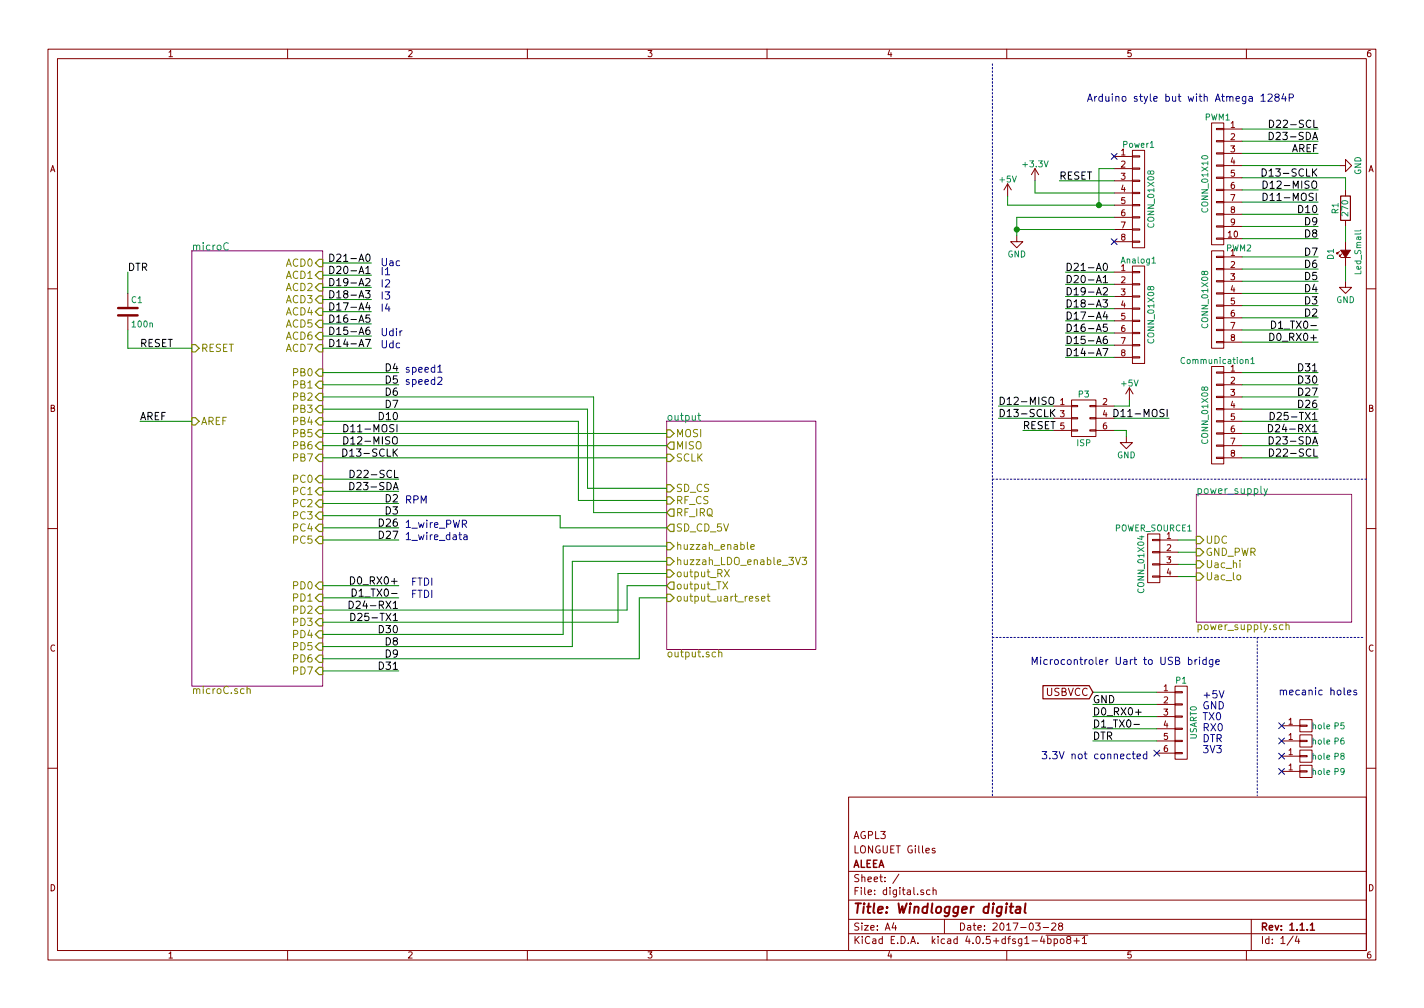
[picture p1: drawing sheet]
EESchema Schematic File Version 2
LIBS:digital
LIBS:ftdi
LIBS:power
LIBS:device
LIBS:transistors
LIBS:conn
LIBS:linear
LIBS:regul
LIBS:74xx
LIBS:cmos4000
LIBS:adc-dac
LIBS:memory
LIBS:xilinx
LIBS:microcontrollers
LIBS:dsp
LIBS:microchip
LIBS:analog_switches
LIBS:motorola
LIBS:texas
LIBS:intel
LIBS:audio
LIBS:interface
LIBS:digital-audio
LIBS:philips
LIBS:display
LIBS:cypress
LIBS:siliconi
LIBS:opto
LIBS:atmel
LIBS:contrib
LIBS:valves
LIBS:Hope_RFM
LIBS:Oscillators
LIBS:dc-dc
LIBS:lm2672
LIBS:digital-cache
EELAYER 25 0
EELAYER END
$Descr A4 11693 8268
encoding utf-8
Sheet 1 4
Title "Windlogger digital"
Date "2017-03-28"
Rev "1.1.1"
Comp "ALEEA"
Comment1 "LONGUET Gilles"
Comment2 "AGPL3"
Comment3 ""
Comment4 ""
$EndDescr
Text Label 10825 1250 2    60   ~ 0
AREF
Text Label 8700 1475 0    60   ~ 0
RESET
$Comp
L GND #PWR01
U 1 1
P 8350 1925
F 0 "#PWR01" H 8350 1675 50  0001 C CNN
F 1 "GND" H 8350 1775 50  0000 C CNN
F 2 "" H 8350 1925 50  0000 C CNN
F 3 "" H 8350 1925 50  0000 C CNN
	1    8350 1925
	1    0    0    -1  
$EndComp
$Comp
L GND #PWR02
U 1 1
P 11000 1350
F 0 "#PWR02" H 11000 1100 50  0001 C CNN
F 1 "GND" H 11000 1200 50  0000 C CNN
F 2 "" H 11000 1350 50  0000 C CNN
F 3 "" H 11000 1350 50  0000 C CNN
	1    11000 1350
	0    -1   -1   0   
$EndComp
$Comp
L CONN_01X08 Power1
U 1 1
P 9350 1625
F 0 "Power1" H 9350 2075 50  0000 C CNN
F 1 "CONN_01X08" V 9450 1625 50  0000 C CNN
F 2 "digital:Socket_Strip_Straight_1x08" H 9350 1625 50  0001 C CNN
F 3 "" H 9350 1625 50  0000 C CNN
	1    9350 1625
	1    0    0    -1  
$EndComp
$Comp
L CONN_01X08 Analog1
U 1 1
P 9350 2575
F 0 "Analog1" H 9350 3025 50  0000 C CNN
F 1 "CONN_01X08" V 9450 2575 50  0000 C CNN
F 2 "digital:Socket_Strip_Straight_1x08" H 9350 2575 50  0001 C CNN
F 3 "" H 9350 2575 50  0000 C CNN
	1    9350 2575
	1    0    0    -1  
$EndComp
$Comp
L CONN_01X08 PWM2
U 1 1
P 10000 2450
F 0 "PWM2" H 9825 2875 50  0000 C CNN
F 1 "CONN_01X08" V 10100 2450 50  0000 C CNN
F 2 "digital:Socket_Strip_Straight_1x08" H 10000 2450 50  0001 C CNN
F 3 "" H 10000 2450 50  0000 C CNN
	1    10000 2450
	-1   0    0    -1  
$EndComp
$Comp
L CONN_01X08 Communication1
U 1 1
P 10000 3400
F 0 "Communication1" H 10000 3850 50  0000 C CNN
F 1 "CONN_01X08" V 10100 3400 50  0000 C CNN
F 2 "Socket_Strips:Socket_Strip_Straight_1x08" H 10000 3400 50  0001 C CNN
F 3 "" H 10000 3400 50  0000 C CNN
	1    10000 3400
	-1   0    0    -1  
$EndComp
$Comp
L CONN_01X10 PWM1
U 1 1
P 10000 1500
F 0 "PWM1" H 10000 2050 50  0000 C CNN
F 1 "CONN_01X10" V 10100 1500 50  0000 C CNN
F 2 "digital:Socket_Strip_Straight_1x10" H 10000 1500 50  0001 C CNN
F 3 "" H 10000 1500 50  0000 C CNN
	1    10000 1500
	-1   0    0    -1  
$EndComp
$Comp
L CONN_01X01 P6
U 1 1
P 10725 6075
F 0 "P6" H 11000 6075 50  0000 C CNN
F 1 "hole" H 10850 6075 50  0000 C CNN
F 2 "Mounting_Holes:MountingHole_3-5mm" H 10725 6075 50  0001 C CNN
F 3 "" H 10725 6075 50  0000 C CNN
	1    10725 6075
	1    0    0    -1  
$EndComp
$Comp
L CONN_01X01 P8
U 1 1
P 10725 6200
F 0 "P8" H 11000 6200 50  0000 C CNN
F 1 "hole" H 10850 6200 50  0000 C CNN
F 2 "Mounting_Holes:MountingHole_3-5mm" H 10725 6200 50  0001 C CNN
F 3 "" H 10725 6200 50  0000 C CNN
	1    10725 6200
	1    0    0    -1  
$EndComp
$Comp
L CONN_01X01 P9
U 1 1
P 10725 6325
F 0 "P9" H 11000 6325 50  0000 C CNN
F 1 "hole" H 10850 6325 50  0000 C CNN
F 2 "Mounting_Holes:MountingHole_3-5mm" H 10725 6325 50  0001 C CNN
F 3 "" H 10725 6325 50  0000 C CNN
	1    10725 6325
	1    0    0    -1  
$EndComp
NoConn ~ 10525 6075
NoConn ~ 10525 6200
NoConn ~ 10525 6325
$Comp
L CONN_01X01 P5
U 1 1
P 10725 5950
F 0 "P5" H 11000 5950 50  0000 C CNN
F 1 "hole" H 10850 5950 50  0000 C CNN
F 2 "Mounting_Holes:MountingHole_3-5mm" H 10725 5950 50  0001 C CNN
F 3 "" H 10725 5950 50  0000 C CNN
	1    10725 5950
	1    0    0    -1  
$EndComp
NoConn ~ 10525 5950
$Comp
L CONN_01X04 POWER_SOURCE1
U 1 1
P 9475 4575
F 0 "POWER_SOURCE1" H 9475 4825 50  0000 C CNN
F 1 "CONN_01X04" V 9575 4525 50  0000 C CNN
F 2 "digital:Socket_Strip_Straight_1x04" H 9475 4575 50  0001 C CNN
F 3 "" H 9475 4575 50  0000 C CNN
	1    9475 4575
	-1   0    0    -1  
$EndComp
Text Notes 10500 5700 0    60   ~ 0
mecanic holes
Text Notes 8925 825  0    60   ~ 0
Arduino style but with Atmega 1284P
$Comp
L CONN_02X03 P3
U 1 1
P 8900 3425
F 0 "P3" H 8900 3625 50  0000 C CNN
F 1 "ISP" H 8900 3225 50  0000 C CNN
F 2 "digital:Socket_Strip_Straight_2x03" H 8900 2225 50  0001 C CNN
F 3 "" H 8900 2225 50  0000 C CNN
	1    8900 3425
	1    0    0    -1  
$EndComp
Text Label 8400 3525 0    60   ~ 0
RESET
$Comp
L GND #PWR03
U 1 1
P 9250 3575
F 0 "#PWR03" H 9250 3325 50  0001 C CNN
F 1 "GND" H 9250 3425 50  0000 C CNN
F 2 "" H 9250 3575 50  0000 C CNN
F 3 "" H 9250 3575 50  0000 C CNN
	1    9250 3575
	1    0    0    -1  
$EndComp
$Comp
L +5V #PWR04
U 1 1
P 9275 3275
F 0 "#PWR04" H 9275 3125 50  0001 C CNN
F 1 "+5V" H 9275 3415 50  0000 C CNN
F 2 "" H 9275 3275 50  0000 C CNN
F 3 "" H 9275 3275 50  0000 C CNN
	1    9275 3275
	1    0    0    -1  
$EndComp
$Comp
L CONN_01X06 P1
U 1 1
P 9700 5925
F 0 "P1" H 9700 6275 50  0000 C CNN
F 1 "USART0" V 9800 5925 50  0000 C CNN
F 2 "digital:uart_usb_cp2102_module" H 9700 5925 50  0001 C CNN
F 3 "" H 9700 5925 50  0000 C CNN
	1    9700 5925
	1    0    0    -1  
$EndComp
$Comp
L +5V #PWR05
U 1 1
P 8275 1600
F 0 "#PWR05" H 8275 1450 50  0001 C CNN
F 1 "+5V" H 8275 1740 50  0000 C CNN
F 2 "" H 8275 1600 50  0000 C CNN
F 3 "" H 8275 1600 50  0000 C CNN
	1    8275 1600
	1    0    0    -1  
$EndComp
$Comp
L +3.3V #PWR06
U 1 1
P 8500 1475
F 0 "#PWR06" H 8500 1325 50  0001 C CNN
F 1 "+3.3V" H 8500 1615 50  0000 C CNN
F 2 "" H 8500 1475 50  0000 C CNN
F 3 "" H 8500 1475 50  0000 C CNN
	1    8500 1475
	1    0    0    -1  
$EndComp
NoConn ~ 9150 1275
Text Label 8975 5775 0    60   ~ 0
GND
Text Label 8975 6075 0    60   ~ 0
DTR
$Sheet
S 1575 2050 1075 3575
U 587527C3
F0 "microC" 60
F1 "microC.sch" 60
F2 "ACD0" I R 2650 2150 60 
F3 "ACD1" I R 2650 2250 60 
F4 "ACD2" I R 2650 2350 60 
F5 "ACD3" I R 2650 2450 60 
F6 "ACD4" I R 2650 2550 60 
F7 "ACD5" I R 2650 2650 60 
F8 "ACD6" I R 2650 2750 60 
F9 "ACD7" I R 2650 2850 60 
F10 "PB0" I R 2650 3050 60 
F11 "PB1" I R 2650 3150 60 
F12 "PB2" I R 2650 3250 60 
F13 "PB3" I R 2650 3350 60 
F14 "PB4" I R 2650 3450 60 
F15 "PB5" I R 2650 3550 60 
F16 "PB6" I R 2650 3650 60 
F17 "PB7" I R 2650 3750 60 
F18 "PC0" I R 2650 3925 60 
F19 "PC1" I R 2650 4025 60 
F20 "PC2" I R 2650 4125 60 
F21 "PC3" I R 2650 4225 60 
F22 "PC5" I R 2650 4425 60 
F23 "PD0" I R 2650 4800 60 
F24 "PD1" I R 2650 4900 60 
F25 "PD2" I R 2650 5000 60 
F26 "PD3" I R 2650 5100 60 
F27 "PD4" I R 2650 5200 60 
F28 "PD5" I R 2650 5300 60 
F29 "PD6" I R 2650 5400 60 
F30 "PD7" I R 2650 5500 60 
F31 "RESET" I L 1575 2850 60 
F32 "AREF" I L 1575 3450 60 
F33 "PC4" I R 2650 4325 60 
$EndSheet
Text Label 3275 3550 2    60   ~ 0
D11-MOSI
Text Label 3275 3650 2    60   ~ 0
D12-MISO
Text Label 3275 3750 2    60   ~ 0
D13-SCLK
Text Label 3275 4800 2    60   ~ 0
D0_RX0+
Text Label 3275 4900 2    60   ~ 0
D1_TX0-
Text Label 3275 5000 2    60   ~ 0
D24-RX1
Text Label 3275 5100 2    60   ~ 0
D25-TX1
Text Label 3275 3150 2    60   ~ 0
D5
Text Label 3275 3050 2    60   ~ 0
D4
Text Label 3275 3925 2    60   ~ 0
D22-SCL
Text Label 3275 4025 2    60   ~ 0
D23-SDA
Text Label 3275 3250 2    60   ~ 0
D6
Text Label 3050 2750 2    60   ~ 0
D15-A6
Text Label 3050 2850 2    60   ~ 0
D14-A7
Text Label 3050 2150 2    60   ~ 0
D21-A0
Text Label 3275 3350 2    60   ~ 0
D7
Text Label 3050 2250 2    60   ~ 0
D20-A1
Text Label 3050 2350 2    60   ~ 0
D19-A2
Text Label 3050 2450 2    60   ~ 0
D18-A3
Text Label 3050 2550 2    60   ~ 0
D17-A4
Text Label 3275 4125 2    60   ~ 0
D2
Text Label 1150 2850 0    60   ~ 0
RESET
Text Label 1150 3450 0    60   ~ 0
AREF
$Comp
L C C1
U 1 1
P 1050 2550
F 0 "C1" H 1075 2650 50  0000 L CNN
F 1 "100n" H 1075 2450 50  0000 L CNN
F 2 "Capacitors_ThroughHole:C_Rect_L7_W2.5_P5" H 1088 2400 50  0001 C CNN
F 3 "" H 1050 2550 50  0000 C CNN
	1    1050 2550
	1    0    0    -1  
$EndComp
Text Label 1050 2225 0    60   ~ 0
DTR
Text Notes 10025 5450 2    60   ~ 0
Microcontroler Uart to USB bridge
Text Label 3050 2650 2    60   ~ 0
D16-A5
$Sheet
S 5475 3449 1225 1875
U 5804AD31
F0 "output" 60
F1 "output.sch" 60
F2 "huzzah_LDO_enable_3V3" I L 5475 4600 60 
F3 "SD_CD_5V" O L 5475 4325 60 
F4 "output_RX" I L 5475 4700 60 
F5 "output_TX" O L 5475 4800 60 
F6 "output_uart_reset" I L 5475 4900 60 
F7 "huzzah_enable" I L 5475 4475 60 
F8 "SCLK" I L 5475 3750 60 
F9 "MISO" O L 5475 3650 60 
F10 "MOSI" I L 5475 3550 60 
F11 "SD_CS" I L 5475 4000 60 
F12 "RF_IRQ" O L 5475 4200 60 
F13 "RF_CS" I L 5475 4100 60 
$EndSheet
Text Label 3275 3450 2    60   ~ 0
D10
Text Label 3275 4225 2    60   ~ 0
D3
Text Label 3275 5300 2    60   ~ 0
D8
Text Label 3275 5200 2    60   ~ 0
D30
Text Label 3275 5400 2    60   ~ 0
D9
Text Label 3275 5500 2    60   ~ 0
D31
Wire Notes Line
	8150 5225 11200 5225
Wire Wire Line
	1050 2225 1050 2400
Wire Wire Line
	1050 2700 1050 2850
Wire Wire Line
	1150 3450 1575 3450
Wire Wire Line
	1050 2850 1575 2850
Wire Wire Line
	3050 2850 2650 2850
Wire Wire Line
	3050 2750 2650 2750
Wire Wire Line
	3050 2650 2650 2650
Wire Wire Line
	3050 2550 2650 2550
Wire Wire Line
	3050 2450 2650 2450
Wire Wire Line
	3050 2350 2650 2350
Wire Wire Line
	3050 2250 2650 2250
Wire Wire Line
	3050 2150 2650 2150
Wire Wire Line
	2650 3450 4750 3450
Wire Wire Line
	2650 5500 3275 5500
Wire Wire Line
	2650 5400 5250 5400
Wire Wire Line
	2650 5300 4700 5300
Wire Wire Line
	2650 5200 4625 5200
Wire Wire Line
	3275 4900 2650 4900
Wire Wire Line
	3275 4800 2650 4800
Wire Wire Line
	2650 4425 3275 4425
Wire Wire Line
	2650 4325 3275 4325
Wire Wire Line
	2650 3350 4825 3350
Wire Wire Line
	2650 3250 4875 3250
Wire Wire Line
	3275 4025 2650 4025
Wire Wire Line
	3275 3925 2650 3925
Wire Wire Line
	2650 3750 5475 3750
Wire Wire Line
	2650 3650 5475 3650
Wire Wire Line
	2650 3550 5475 3550
Wire Wire Line
	2650 4225 4600 4225
Wire Wire Line
	2650 4125 3275 4125
Wire Wire Line
	2650 3150 3275 3150
Wire Wire Line
	2650 3050 3275 3050
Wire Wire Line
	8975 6075 9500 6075
Wire Wire Line
	8975 5975 9500 5975
Wire Wire Line
	8975 5875 9500 5875
Wire Wire Line
	9500 5775 8975 5775
Wire Wire Line
	8975 5675 9500 5675
Wire Wire Line
	8275 1675 8275 1600
Wire Notes Line
	10325 5225 10325 6525
Wire Wire Line
	9275 3325 9150 3325
Wire Wire Line
	9275 3275 9275 3325
Wire Wire Line
	9250 3525 9250 3575
Wire Wire Line
	9150 3525 9250 3525
Wire Wire Line
	9150 3425 9600 3425
Wire Wire Line
	8400 3525 8650 3525
Wire Wire Line
	8200 3325 8650 3325
Wire Wire Line
	8200 3425 8650 3425
Wire Notes Line
	8150 3925 11225 3925
Wire Notes Line
	8150 6525 8150 500 
Wire Wire Line
	9825 4425 9675 4425
Wire Wire Line
	9675 4525 9825 4525
Wire Wire Line
	9825 4625 9675 4625
Wire Wire Line
	9675 4725 9825 4725
Wire Wire Line
	8500 1475 8500 1575
Connection ~ 8350 1875
Wire Wire Line
	8350 1775 8350 1925
Wire Wire Line
	8350 1875 9150 1875
Wire Wire Line
	8350 1775 9150 1775
Wire Wire Line
	8275 1675 9150 1675
Wire Wire Line
	8500 1575 9150 1575
Wire Wire Line
	8700 1475 9150 1475
Wire Wire Line
	10200 1350 11000 1350
Wire Wire Line
	10200 1250 10825 1250
Text Label 3275 4325 2    60   ~ 0
D26
Text Label 3275 4425 2    60   ~ 0
D27
Text Label 10825 2800 2    60   ~ 0
D0_RX0+
Text Label 10825 2700 2    60   ~ 0
D1_TX0-
Text Label 10825 2300 2    60   ~ 0
D5
Text Label 10825 2400 2    60   ~ 0
D4
Text Label 10825 1050 2    60   ~ 0
D22-SCL
Text Label 10825 1150 2    60   ~ 0
D23-SDA
Text Label 10825 2600 2    60   ~ 0
D2
Text Label 10825 2500 2    60   ~ 0
D3
Text Label 10825 2200 2    60   ~ 0
D6
Text Label 10825 1750 2    60   ~ 0
D10
Text Label 10825 2100 2    60   ~ 0
D7
Text Label 10825 1950 2    60   ~ 0
D8
Text Label 10825 3150 2    60   ~ 0
D30
Text Label 10825 1850 2    60   ~ 0
D9
Text Label 10825 3050 2    60   ~ 0
D31
Wire Wire Line
	10825 1750 10200 1750
Wire Wire Line
	10825 3050 10200 3050
Wire Wire Line
	10825 1850 10200 1850
Wire Wire Line
	10825 1950 10200 1950
Wire Wire Line
	10825 3150 10200 3150
Wire Wire Line
	10825 2700 10200 2700
Wire Wire Line
	10825 2800 10200 2800
Wire Wire Line
	10200 3250 10825 3250
Wire Wire Line
	10200 3350 10825 3350
Wire Wire Line
	10200 2500 10825 2500
Wire Wire Line
	10200 2600 10825 2600
Wire Wire Line
	10825 1150 10200 1150
Wire Wire Line
	10825 1050 10200 1050
Wire Wire Line
	10825 2100 10200 2100
Wire Wire Line
	10200 2200 10825 2200
Wire Wire Line
	10200 2300 10825 2300
Wire Wire Line
	10200 2400 10825 2400
Text Label 10825 3350 2    60   ~ 0
D26
Text Label 10825 3250 2    60   ~ 0
D27
Text Label 10825 3750 2    60   ~ 0
D22-SCL
Text Label 10825 3650 2    60   ~ 0
D23-SDA
Wire Wire Line
	10825 3650 10200 3650
Wire Wire Line
	10825 3750 10200 3750
Text Label 8750 2825 0    60   ~ 0
D15-A6
Text Label 8750 2925 0    60   ~ 0
D14-A7
Text Label 8750 2225 0    60   ~ 0
D21-A0
Text Label 8750 2325 0    60   ~ 0
D20-A1
Text Label 8750 2425 0    60   ~ 0
D19-A2
Text Label 8750 2525 0    60   ~ 0
D18-A3
Text Label 8750 2625 0    60   ~ 0
D17-A4
Text Label 8750 2725 0    60   ~ 0
D16-A5
Wire Wire Line
	9150 2925 8750 2925
Wire Wire Line
	9150 2825 8750 2825
Wire Wire Line
	9150 2725 8750 2725
Wire Wire Line
	9150 2625 8750 2625
Wire Wire Line
	9150 2525 8750 2525
Wire Wire Line
	9150 2425 8750 2425
Wire Wire Line
	9150 2325 8750 2325
Wire Wire Line
	9150 2225 8750 2225
Wire Wire Line
	10825 3450 10200 3450
Wire Wire Line
	10825 3550 10200 3550
Text Label 10825 3550 2    60   ~ 0
D24-RX1
Text Label 10825 3450 2    60   ~ 0
D25-TX1
Text Notes 3125 2175 0    60   ~ 0
Uac
Text Notes 3125 2250 0    60   ~ 0
I1
Text Notes 3125 2350 0    60   ~ 0
I2
Text Notes 3125 2450 0    60   ~ 0
I3
Text Notes 3125 2550 0    60   ~ 0
I4
Text Notes 3125 2750 0    60   ~ 0
Udir
Text Notes 3125 2850 0    60   ~ 0
Udc
Text Notes 3325 3050 0    60   ~ 0
speed1
Text Notes 3325 3150 0    60   ~ 0
speed2
Text Notes 3325 4325 0    60   ~ 0
1_wire_PWR
Text Notes 3325 4425 0    60   ~ 0
1_wire_data
Text Label 8975 5875 0    60   ~ 0
D0_RX0+
Text Label 8975 5975 0    60   ~ 0
D1_TX0-
Text Notes 3375 4800 0    60   ~ 0
FTDI
Text Notes 3375 4900 0    60   ~ 0
FTDI
Text Label 9600 3425 2    60   ~ 0
D11-MOSI
Text Label 8200 3325 0    60   ~ 0
D12-MISO
Text Label 8200 3425 0    60   ~ 0
D13-SCLK
Text Label 10825 1650 2    60   ~ 0
D11-MOSI
Text Label 10825 1550 2    60   ~ 0
D12-MISO
Text Label 10825 1450 2    60   ~ 0
D13-SCLK
Wire Wire Line
	10200 1450 11050 1450
Wire Wire Line
	10825 1550 10200 1550
Wire Wire Line
	10825 1650 10200 1650
Text Notes 3325 4125 0    60   ~ 0
RPM
Wire Wire Line
	2650 5000 5150 5000
Wire Wire Line
	2650 5100 5075 5100
Wire Wire Line
	9150 1375 9025 1375
Wire Wire Line
	9025 1375 9025 1675
Connection ~ 9025 1675
NoConn ~ 9150 1975
$Sheet
S 9825 4050 1275 1050
U 5886192F
F0 "power_supply" 60
F1 "power_supply.sch" 60
F2 "UDC" I L 9825 4425 60 
F3 "Uac_hi" I L 9825 4625 60 
F4 "Uac_lo" I L 9825 4725 60 
F5 "GND_PWR" I L 9825 4525 60 
$EndSheet
$Comp
L R R1
U 1 1
P 11050 1700
F 0 "R1" V 11130 1700 50  0000 C CNN
F 1 "270" V 11050 1700 50  0000 C CNN
F 2 "Resistors_ThroughHole:Resistor_Horizontal_RM10mm" V 10980 1700 50  0001 C CNN
F 3 "" H 11050 1700 50  0000 C CNN
	1    11050 1700
	-1   0    0    1   
$EndComp
$Comp
L Led_Small D1
U 1 1
P 11050 2075
F 0 "D1" H 11000 2200 50  0000 L CNN
F 1 "Led_Small" H 10875 1975 50  0000 L CNN
F 2 "LEDs:LED-3MM" V 11050 2075 50  0001 C CNN
F 3 "" V 11050 2075 50  0000 C CNN
	1    11050 2075
	0    -1   -1   0   
$EndComp
$Comp
L GND #PWR07
U 1 1
P 11050 2300
F 0 "#PWR07" H 11050 2050 50  0001 C CNN
F 1 "GND" H 11050 2150 50  0000 C CNN
F 2 "" H 11050 2300 50  0000 C CNN
F 3 "" H 11050 2300 50  0000 C CNN
	1    11050 2300
	1    0    0    -1  
$EndComp
Wire Wire Line
	11050 2300 11050 2175
Wire Wire Line
	11050 1975 11050 1850
Wire Wire Line
	11050 1450 11050 1550
Wire Wire Line
	5475 4700 5075 4700
Wire Wire Line
	5075 4700 5075 5100
Wire Wire Line
	5150 5000 5150 4800
Wire Wire Line
	5150 4800 5475 4800
Wire Wire Line
	4875 3250 4875 4200
Wire Wire Line
	4875 4200 5475 4200
Wire Wire Line
	5475 4000 4825 4000
Wire Wire Line
	4825 4000 4825 3350
Wire Wire Line
	4750 3450 4750 4100
Wire Wire Line
	4750 4100 5475 4100
Wire Wire Line
	5475 4325 4600 4325
Wire Wire Line
	4600 4325 4600 4225
Wire Wire Line
	5475 4475 4625 4475
Wire Wire Line
	4625 4475 4625 5200
Wire Wire Line
	4700 5300 4700 4600
Wire Wire Line
	4700 4600 5475 4600
Wire Wire Line
	5475 4900 5250 4900
Wire Wire Line
	5250 4900 5250 5400
NoConn ~ 9500 6175
Text Notes 8550 6225 0    60   ~ 0
3.3V not connected
Text GLabel 8975 5675 0    60   Input ~ 0
USBVCC
Text Notes 9875 6175 0    60   ~ 0
+5V\nGND\nTX0\nRX0\nDTR\n3V3
$EndSCHEMATC
